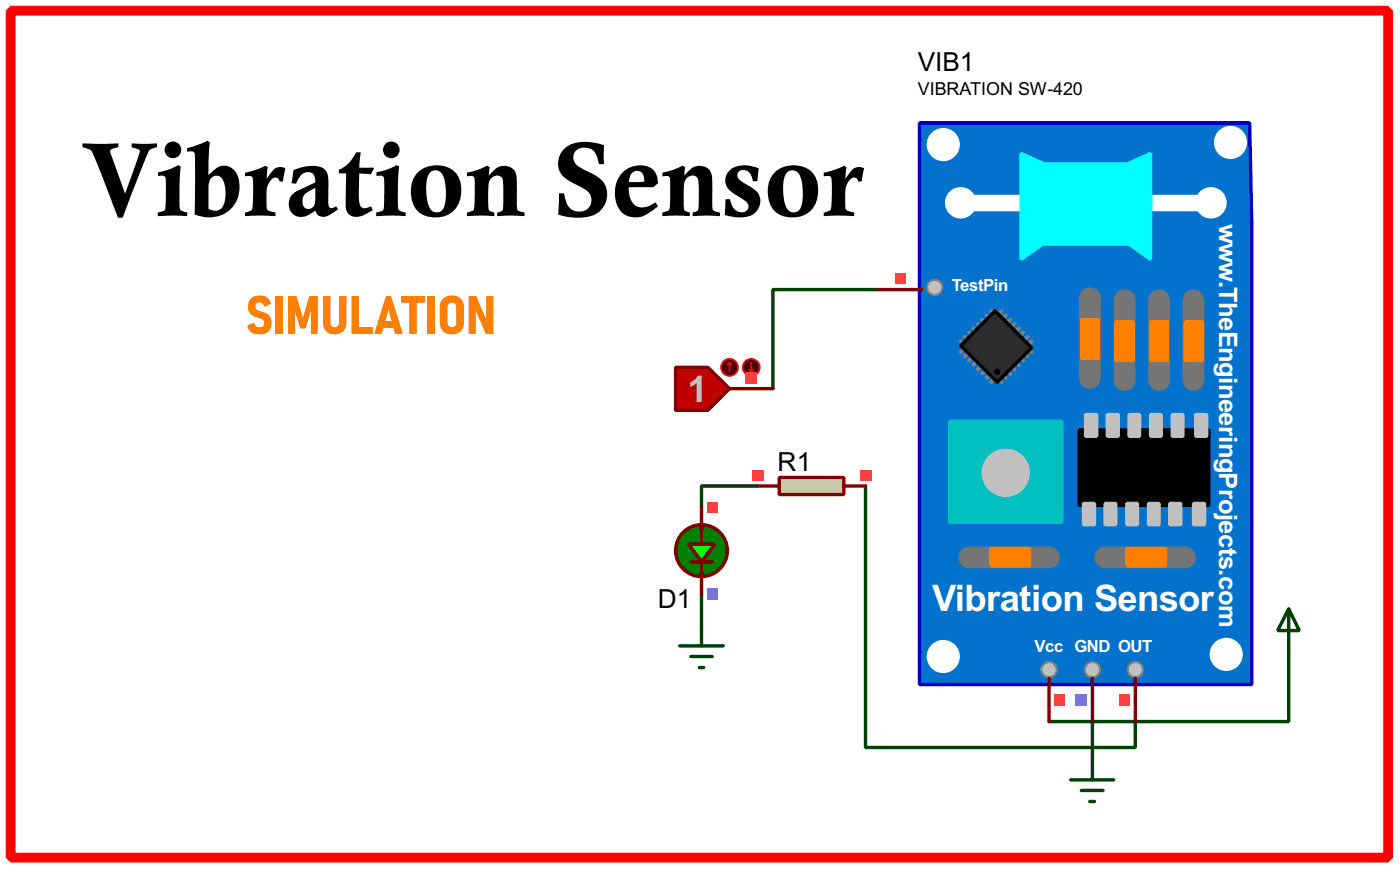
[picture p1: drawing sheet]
<svg xmlns="http://www.w3.org/2000/svg" width="165mm" height="102mm" viewBox="0 0 165 102" stroke-linecap="round" stroke-linejoin="round" font-family="sans-serif">
<path d="M103.4 34.1h-12.4v11.6M89.2 57.2h-6.6v2.5M101.9 57.2v30.7h31.7v-3M82.6 69.9v3.5M151.7 76.7v8.2h-28.2M128.6 84.9v4.3" fill="none" stroke="#004000" stroke-width=".4"/>
<path d="M1.3 1.3h162.1v99.6h-162.1z" fill="none" stroke="#f00" stroke-width="1.2"/>
<path d="M108.2 14.5h38.9l.2 11.7v54.3h-39.1z" fill-rule="evenodd" fill="#0272cc" stroke="#0000c0" stroke-width=".4"/>
<path d="M111.8 49.6h13.2v11.9h-13.2z" fill="#00c0c0" stroke="#00c0c0" stroke-width=".4"/>
<circle cx="118.3" cy="55.6" r="2.65" fill="#c0c0c0" stroke="#c0c0c0" stroke-width=".4"/>
<path d="M128.3 35.1v9.4M132.4 35.3v9.4M136.4 35.3v9.4M140.5 35.3v9.4" fill="none" stroke="#757575" stroke-width="2.6"/>
<g fill="#ff8000" stroke="#ff8000" stroke-width=".4">
<path d="M139.5 37.9h2v4.5h-2z"/>
<path d="M135.4 37.9h2v4.5h-2z"/>
<path d="M131.3 37.9h2.1v4.5h-2.1z"/>
<path d="M127.3 37.6h2v4.6h-2z"/>
</g>
<path d="M140.7 52.3h1.1v4.6h-1.1z" fill="#c0c0c0" stroke="#c0c0c0" stroke-width=".4"/>
<g fill="none" stroke="#808080" stroke-width=".45">
<path d="M113.6 39.6l.5 .6M114.1 39.1l.5 .5M114.6 38.6l.5 .5M115.1 38.1l.5 .5M115.6 37.6l.5 .5M116.1 37.1l.5 .5M116.6 36.6l.5 .5M117.9 36.6l-.5 .5M118.4 37.1l-.5 .5M118.9 37.6l-.5 .5M119.4 38.1l-.5 .5M119.9 38.6l-.5 .5"/>
<path d="M120.4 39.1l-.5 .5M120.9 39.6l-.5 .6M113.1 40.2l.5 .5M113.6 40.9l-.5 .5M114.1 41.4l-.5 .5M114.6 41.9l-.5 .5M115.1 42.4l-.5 .5M115.6 42.9l-.5 .6M116.1 43.5l-.5 .5M116.6 44l-.5 .5M117.1 44.5l-.5 .5M117.4 44.5l.5 .5"/>
<path d="M117.9 44l.5 .5M118.4 43.5l.5 .5M118.9 42.9l.5 .6M119.4 42.4l.5 .5M119.9 41.9l.5 .5M120.4 41.4l.5 .5M120.9 40.9l.5 .5M121.4 40.2l-.5 .5"/>
</g>
<path d="M117.1 36.6l4.3 4.3-4 4.1-4.3-4.3z" fill-rule="evenodd" fill="#2c2c2c" stroke="#000" stroke-width=".4"/>
<circle cx="117.3" cy="43.7" r=".3" fill="#000" stroke="#000" stroke-width=".12"/>
<circle cx="111" cy="17" r="1.75" fill="#fff" stroke="#fff" stroke-width=".4"/>
<g fill="#c0c0c0" stroke="#808080" stroke-width=".25">
<circle cx="123.4" cy="78.8" r=".9"/>
<circle cx="133.6" cy="78.8" r=".9"/>
<circle cx="128.5" cy="78.8" r=".9"/>
<circle cx="110" cy="33.8" r=".9"/>
</g>
<g fill="#fff" stroke="#fff" stroke-width=".4">
<circle cx="144.8" cy="16.8" r="1.75"/>
<circle cx="111" cy="77.2" r="1.75"/>
<circle cx="144.3" cy="77" r="1.75"/>
<circle cx="142.5" cy="23.9" r="1.65"/>
<circle cx="113" cy="23.9" r="1.65"/>
</g>
<path d="M114.1 65.6h9.4M130.1 65.6h9.4" fill="none" stroke="#757575" stroke-width="2.6"/>
<g fill="#ff8000" stroke="#ff8000" stroke-width=".4">
<path d="M132.6 64.5h4.6v2.1h-4.6z"/>
<path d="M116.6 64.5h4.6v2.1h-4.6z"/>
</g>
<path d="M127 50.6h15.3v8.9h-15.3z" fill="#000" stroke="#000" stroke-width=".4"/>
<g fill="#c0c0c0" stroke="#c0c0c0" stroke-width=".4">
<path d="M127.8 48.8h1.3v2.5h-1.3z"/>
<path d="M130.3 48.8h1.3v2.5h-1.3z"/>
<path d="M132.9 48.8h1.2v2.5h-1.2z"/>
<path d="M135.4 48.8h1.3v2.5h-1.3z"/>
<path d="M138 48.8h1.2v2.5h-1.2z"/>
<path d="M140.7 48.8h1.3v2.5h-1.3z"/>
<path d="M127.5 59.2h1.3v2.5h-1.3z"/>
<path d="M130.1 59.2h1.2v2.5h-1.2z"/>
<path d="M132.6 59.2h1.3v2.5h-1.3z"/>
<path d="M135.2 59.2h1.2v2.5h-1.2z"/>
<path d="M137.7 59.2h1.3v2.5h-1.3z"/>
<path d="M140.5 59.2h1.3v2.5h-1.3z"/>
</g>
<g fill="#fff" stroke="#fff" stroke-width=".4">
<path d="M135.2 23.1h6.6v1.6h-6.6z"/>
<path d="M113.8 23.1h6.6v1.6h-6.6z"/>
</g>
<path d="M120.2 18.1l2.8 1.2h9.6l2.8-1.2v12.4l-2.5-1.8h-10.2l-2.5 1.8z" fill-rule="evenodd" fill="#0ff" stroke="#0ff" stroke-width=".4"/>
<path d="M103.4 34.1h5.1M123.5 79.8v5.1M128.6 79.8v5.1M133.6 79.8v5.1" fill="none" stroke="#800000" stroke-width=".4"/>
<path d="M131.7 81.7h1.3v1.3h-1.3z" fill="#ff4040"/>
<path d="M126.6 81.7h1.3v1.3h-1.3z" fill="#4040ff"/>
<g fill="#ff4040">
<path d="M105.3 32.2h1.3v1.2h-1.3z"/>
<path d="M124.1 81.7h1.3v1.3h-1.3z"/>
</g>
<path d="M91.7 56.2h7.6v2h-7.6z" fill="#c8c8aa" stroke="#800000" stroke-width=".4"/>
<path d="M89.2 57.2h2.5M99.3 57.2h2.6" fill="none" stroke="#800000" stroke-width=".4"/>
<g fill="#ff4040">
<path d="M88.5 55.3h1.3v1.2h-1.3z"/>
<path d="M101.2 55.3h1.3v1.2h-1.3z"/>
</g>
<circle cx="82.5" cy="64.8" r="3.1" fill="#008000" stroke="#800000" stroke-width=".4"/>
<path d="M81.3 66.1h2.5M82.6 61.7v2.3M82.6 66.1v1.7" fill="none" stroke="#800000" stroke-width=".4"/>
<path d="M81.1 64h3l-1.5 2.1z" fill="#0f0" stroke="#800000" stroke-width=".4"/>
<path d="M82.6 59.7v2.6M82.6 67.3v2.6" fill="none" stroke="#800000" stroke-width=".4"/>
<path d="M83.2 59.1h1.3v1.2h-1.3z" fill="#ff4040"/>
<path d="M83.2 69.2h1.3v1.3h-1.3z" fill="#4040ff"/>
<path d="M79.5 43.2h3.8l2.6 2.5-2.6 2.6h-3.8z" fill-rule="evenodd" fill="#c00000" stroke="#800000" stroke-width=".4"/>
<path d="M85.9 45.7h5.1" fill="none" stroke="#800000" stroke-width=".4"/>
<circle cx="85.8" cy="43.2" r="1" fill="#400000" stroke="#f00" stroke-width=".2"/>
<path d="M85.9 42.7l-.3 .2M85.9 42.7l.2 .2M85.9 42.7v1" fill="none" stroke="#f00" stroke-width=".2"/>
<circle cx="88.4" cy="43.2" r="1" fill="#400000" stroke="#f00" stroke-width=".2"/>
<path d="M88.2 43.5l.2 .2M88.4 42.7v1M88.7 43.5l-.3 .2" fill="none" stroke="#f00" stroke-width=".2"/>
<path d="M87.8 43.8h1.3v1.3h-1.3z" fill="#ff4040"/>
<path d="M80 76h5.1M81.3 77.2h2.5M82.3 78.5h.5M82.6 73.4v2.6M151.7 71.6l1.2 2.6h-2.5zM151.7 71.6v5.1M126 91.7h5.1M127.3 93h2.5M128.3 94.3h.5M128.6 89.2v2.5" fill="none" stroke="#004000" stroke-width=".4"/>
<text font-size="14.2" x="9.7" y="25.4">Vibration Sensor</text>
<text font-size="7.5" fill="#ff8000" x="28.9" y="39.3">SIMULATION</text>
<text font-size="4.8" fill="#c0c0c0" x="80.9" y="47.3">1</text>
<text font-size="4.8" fill="#fff" x="109.7" y="71.9">Vibration Sensor</text>
<g font-size="3.5">
<text x="108" y="8.3">VIB1</text>
<text x="91.5" y="55.4">R1</text>
<text x="77.4" y="71.6">D1</text>
</g>
<g font-size="3.4" fill="#fff">
<text x="143.5" y="26.4" transform="rotate(90 143.5 26.4)">w</text>
<text x="143.5" y="33" transform="rotate(90 143.5 33)">.TheEngineeringProjects.com</text>
</g>
<text font-size="2.4" x="108" y="11.2">VIBRATION SW-420</text>
<g font-size="2.2" fill="#fff">
<text x="112" y="34.2">TestPin</text>
<text x="121.8" y="76.7">Vcc GND OUT</text>
</g>
</svg>
